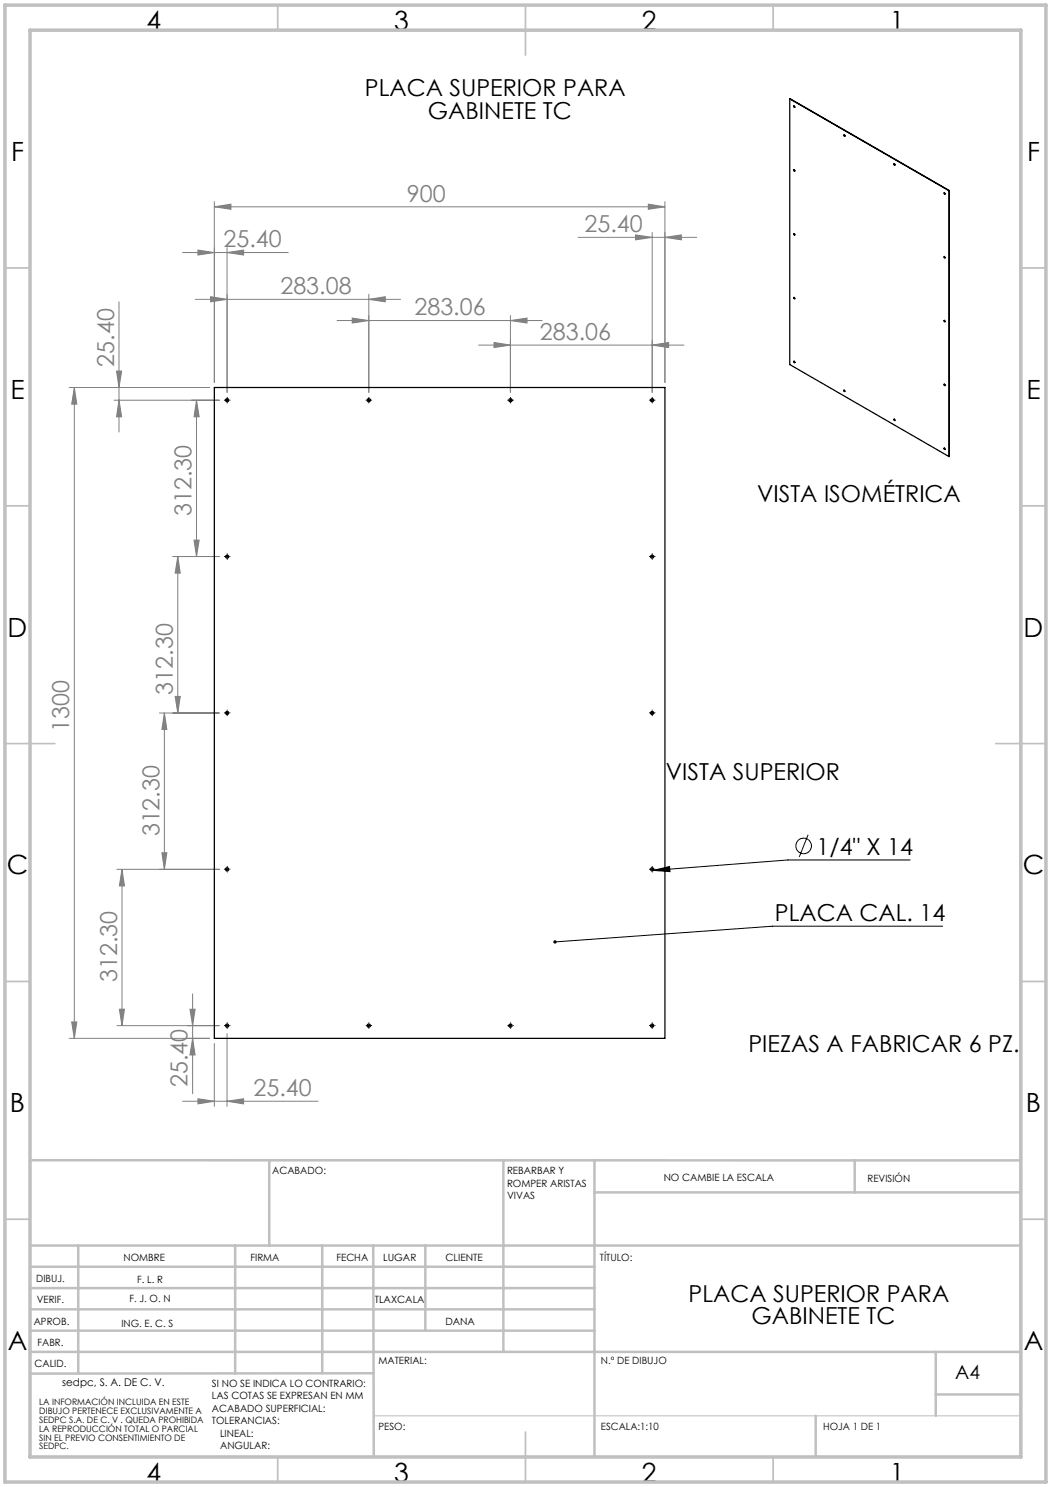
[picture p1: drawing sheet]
<svg xmlns="http://www.w3.org/2000/svg" width="210mm" height="297mm" viewBox="0 0 210 297" stroke-linecap="round" stroke-linejoin="round" font-family="sans-serif">
<g fill="none" stroke="#000" stroke-width=".2">
<path d="M45.1 79.9h.5M45.4 79.7v.5M73.4 79.9h.5M73.7 79.7v.5M101.7 79.9h.5M102 79.7v.5M130.1 79.9h.5M130.3 79.7v.5M45.1 111.2h.5M45.4 110.9v.5M130.1 111.2h.5M130.3 110.9v.5"/>
<path d="M45.1 142.4h.5M45.4 142.2v.5M130.1 142.4h.5M130.3 142.2v.5M45.1 173.6h.5M45.4 173.4v.5M130.1 173.6h.5M130.3 173.4v.5M130.5 173.8l3.3-.7 .1 1zM161.5 166.7l-1.8 4.5M181.9 171.8h-24.5l-26.9 2M188.3 185h-33.9l-43.5 3.1"/>
<path d="M45.1 204.9h.5M45.4 204.6v.5M73.4 204.9h.5M73.7 204.6v.5M101.7 204.9h.5M102 204.6v.5M130.1 204.9h.5M130.3 204.6v.5"/>
<circle cx="160.6" cy="168.9" r="1.56"/>
</g>
<g fill="none" stroke="#808080" stroke-width=".2">
<path d="M36.5 50.4h21.1M39 59.8h41M39.5 49.9l3.3 .5-3.3 .5zM42.1 59.3l3.3 .5-3.3 .5zM42.8 41.3l3.3-.5v1zM42.8 40.3v36.1M42.8 41.3h90.1M45.4 50.4l3.3-.5v1zM45.4 49.5v28.9M73.7 59.8l3.3-.5v1zM73.7 58.8v19.6M115.5 47.4h23.7"/>
<path d="M127 46.9l3.3 .5-3.3 .5zM129.5 40.8l3.4 .5-3.4 .5zM130.3 46.4v32M132.9 47.4l3.2-.5v1zM132.9 40.3v36.1M13.8 77.4h28M14.9 77.4v130M14.9 77.4l.4 3.3h-1zM22.8 79.9h21M23.3 74.1h1l-.5 3.3zM23.8 60.3v26M23.8 79.9l.5 3.4h-1z"/>
<path d="M39.3 79.9l.5 3.4h-1zM39.3 79.9v31.3M67.3 64h41M70.4 63.5l3.3 .5-3.3 .5zM95.6 68.9h41.1M98.7 68.4l3.3 .5-3.3 .5zM102 64l3.3-.5v1zM102 63v15.4M130.3 68.9l3.3-.5v1zM34.5 111.2h9.3M35.5 111.2l.5 3.3h-1zM35.5 111.2v31.2"/>
<path d="M38.8 107.9h1l-.5 3.3zM35 139.1h1l-.5 3.3zM31.9 142.4h11.9M32.8 142.4v31.2M32.8 142.4l.5 3.3h-1zM23.4 173.6h20.4M24.4 173.6l.5 3.3h-1.1zM24.4 173.6v31.3M32.3 170.3h1l-.5 3.3zM38.5 198.5v20M13.8 207.4h28M14.3 204.1h1l-.4 3.3z"/>
<path d="M23.4 204.9h20.4M23.8 201.6h1.1l-.5 3.3zM36.5 220h27.1M38 201.6h1l-.5 3.3zM38.5 207.4l.5 3.3h-1zM39.5 219.5l3.3 .5-3.3 .5zM42.8 208.4v12.6M45.4 220l3.3-.5v1zM45.4 206.4v14.6"/>
</g>
<g fill="none" stroke="#000" stroke-width=".2" stroke-dasharray="15.2 1.3 1.3 1.3">
<path d="M44.9 79.9h-.1M45.4 79.4h.1M45.9 79.9h.1M73.2 79.9h-.1M73.7 79.4h.1M74.2 79.9h.1M101.5 79.9h-.1M102 79.4h.1M102.5 79.9h.1M129.8 79.9h.1M130.3 79.4h.1M130.8 79.9h.1"/>
<path d="M45.4 80.4v.1M73.7 80.4v.1M102 80.4v.1M130.3 80.4v.1M44.9 111.2h-.1M45.4 110.7v-.1M45.4 111.7h.1M45.9 111.2h.1M129.8 111.2h.1M130.3 110.7v-.1M130.3 111.7h.1M130.8 111.2h.1"/>
<path d="M44.9 142.4h-.1M45.4 141.9v-.1M45.4 142.9v.1M45.9 142.4h.1M129.8 142.4h.1M130.3 141.9v-.1M130.3 142.9v.1M130.8 142.4h.1M44.9 173.6h-.1M45.4 173.1v-.1M45.4 174.1v.1M45.9 173.6h.1"/>
<path d="M129.8 173.6h.1M130.3 173.1v-.1M130.3 174.1v.1M130.8 173.6h.1M44.9 204.8h-.1M45.4 204.3h.1M45.4 205.3v.1M45.9 204.8h.1M73.2 204.8h-.1M73.7 204.3h.1M73.7 205.3v.1M74.2 204.8h.1"/>
<path d="M101.5 204.8h-.1M102 204.3h.1M102 205.3v.1M102.5 204.8h.1M129.8 204.8h.1M130.3 204.3h.1M130.3 205.3v.1M130.8 204.8h.1"/>
</g>
<path d="M74.6 282.8h129.4" fill="none" stroke="#c0c0c0" stroke-width=".2"/>
<g fill="none" stroke="#c0c0c0" stroke-width=".35">
<path d="M55.5 1v5M105 1v10M154.5 1v5M1 53.5h5M204 53.5h5M1 101h5M204 101h5M1 148.5h10M199 148.5h10M1 196h5M204 196h5M1 243.5h5"/>
<path d="M204 243.5h5M55.5 291v5M105 286v10M154.5 291v5"/>
</g>
<g fill="none" stroke="#c0c0c0" stroke-width=".5">
<path d="M6 231.7l198 .1M53.8 231.8v17M100.6 231.8v38.2M118.8 231.8v59.2M118.8 238.2h85.2M170.8 231.8v6.4M6 248.8h198M6 257.3h112.8M6 253h112.8M15.6 248.8v25.6M47 248.8v25.5M64.4 248.8v25.5"/>
<path d="M74.6 248.8l.1 42.2M85 248.8v17M6 265.8h112.8M6 261.5h112.8M6 270h198M74.6 274.3l-68.6 .1M187 270v12.8M187 278.5h17M163 282.8v8.2"/>
</g>
<path d="M1 1h208v295h-208zM6 6h198v285h-198z" fill="none" stroke="#c0c0c0" stroke-width=".7"/>
<path d="M130.5 173.8l3.3-.7 .1 1zM110.7 187.9l-.1 .3 .3-.1-.3 .1a.34 .34 0 0 0 .4 .3 .34 .34 0 0 0 .2-.5 .34 .34 0 0 0-.5-.1z" fill="#000"/>
<g fill="#808080">
<path d="M129.5 40.8l3.4 .5-3.4 .5zM42.8 41.3l3.3-.5v1zM102 64l3.3-.5v1zM70.4 63.5l3.3 .5-3.3 .5z"/>
<path d="M42.1 59.3l3.3 .5-3.3 .5zM73.7 59.8l3.3-.5v1zM98.7 68.4l3.3 .5-3.3 .5zM130.3 68.9l3.3-.5v1z"/>
<path d="M39.5 49.9l3.3 .5-3.3 .5zM45.4 50.4l3.3-.5v1zM39.5 219.5l3.3 .5-3.3 .5zM45.4 220l3.3-.5v1z"/>
<path d="M132.9 47.4l3.2-.5v1zM127 46.9l3.3 .5-3.3 .5z"/>
<path d="M35 139.1h1l-.5 3.3zM35.5 111.2l.5 3.3h-1zM32.3 170.3h1l-.5 3.3zM32.8 142.4l.5 3.3h-1zM23.8 201.6h1.1l-.5 3.3zM24.4 173.6l.5 3.3h-1.1z"/>
<path d="M14.9 77.4l.4 3.3h-1zM14.3 204.1h1l-.4 3.3zM23.3 74.1h1l-.5 3.3zM23.8 79.9l.5 3.4h-1zM39.3 79.9l.5 3.4h-1zM38.8 107.9h1l-.5 3.3zM38 201.6h1l-.5 3.3zM38.5 207.4l.5 3.3h-1z"/>
</g>
<g fill="none" stroke="#000" stroke-width=".25">
<path d="M157.8 19.8v53l31.8 18.4M157.8 19.8l31.8 18.3M157.8 19.8l31.9 18.3M158.6 21.2l.2 .1v.1zM158.6 33.9l.2 .3-.2-.1zM158.7 21.2l.1 .2M158.7 33.9l.1 .2M168.7 26.9l.1 .3M178.6 32.7l.2 .3-.2-.1zM178.7 32.7l.1 .2M188.6 38.5l.2 .3zM188.7 38.5l.1 .2"/>
<path d="M189.6 38.1v53.1M189.7 38.1l-.1 53.1M189.7 38.1h-.1M158.6 59.4l.2 .3zM158.7 46.7l.1 .2M158.7 59.4l.1 .3M188.7 51.2l.1 .3M42.8 77.4h90.1v130h-90.1zM158.7 72.1l.1 .3M168.6 78h.2v.2zM168.7 77.9l.1 .3M188.6 64l.2 .1v.2z"/>
<path d="M188.7 64l.1 .2M188.7 76.7l.1 .3M178.6 83.7l.2 .1v.2zM178.7 83.7l.1 .3M188.6 89.5l.2 .1v.2zM188.7 89.5l.1 .2"/>
<circle cx="168.7" cy="27.1" r=".12"/>
<circle cx="158.7" cy="46.8" r=".14"/>
<circle cx="188.7" cy="51.3" r=".14"/>
<circle cx="45.4" cy="79.9" r=".33"/>
<circle cx="73.7" cy="79.9" r=".33"/>
<circle cx="102" cy="79.9" r=".32"/>
<circle cx="130.3" cy="79.9" r=".33"/>
<circle cx="158.7" cy="72.3" r=".14"/>
<circle cx="188.7" cy="76.9" r=".13"/>
<circle cx="45.4" cy="111.2" r=".32"/>
<circle cx="130.3" cy="111.2" r=".32"/>
<circle cx="45.4" cy="142.4" r=".32"/>
<circle cx="130.3" cy="142.4" r=".32"/>
<circle cx="45.4" cy="173.6" r=".33"/>
<circle cx="130.3" cy="173.6" r=".33"/>
<circle cx="45.4" cy="204.9" r=".32"/>
<circle cx="73.7" cy="204.9" r=".32"/>
<circle cx="102" cy="204.9" r=".33"/>
<circle cx="130.3" cy="204.9" r=".32"/>
</g>
<g font-size="5.3">
<text x="29.3" y="5.9">4</text>
<text x="78.8" y="5.9">3</text>
<text x="128.3" y="5.9">2</text>
<text x="177.8" y="5.9">1</text>
<text x="2.2" y="32.2">F</text>
<text x="205.2" y="32.2">F</text>
<text x="2.1" y="79.7">E</text>
<text x="205.1" y="79.7">E</text>
<text x="1.5" y="127.2">D</text>
<text x="204.5" y="127.2">D</text>
<text x="1.3" y="174.7">C</text>
<text x="204.3" y="174.7">C</text>
<text x="2" y="222.2">B</text>
<text x="205" y="222.2">B</text>
<text x="1.5" y="269.7">A</text>
<text x="204.5" y="269.7">A</text>
<text x="29.3" y="295.9">4</text>
<text x="78.8" y="295.9">3</text>
<text x="128.3" y="295.9">2</text>
<text x="177.8" y="295.9">1</text>
</g>
<g font-size="4.7">
<text x="72.9" y="19.3">PLACA SUPERIOR PARA</text>
<text x="85.5" y="23.8">GABINETE TC</text>
<text x="151.3" y="100.3">VISTA ISOMÉTRICA</text>
<text x="133" y="155.7">VISTA SUPERIOR</text>
<text x="163.2" y="170.7">1/4&quot; X 14</text>
<text x="154.8" y="183.9">PLACA CAL. 14</text>
<text x="149.5" y="210.1">PIEZAS A FABRICAR 6 PZ.</text>
<text x="137.6" y="260">PLACA SUPERIOR PARA</text>
<text x="150.2" y="264.5">GABINETE TC</text>
</g>
<g font-size="4.7" fill="#808080">
<text x="81.3" y="40.3">900</text>
<text x="116.8" y="46.4">25.40</text>
<text x="44.7" y="49.4">25.40</text>
<text x="56" y="58.7">283.08</text>
<text x="82.8" y="63">283.06</text>
<text x="107.9" y="67.9">283.06</text>
<text x="22.8" y="73.2" transform="rotate(-90 22.8 73.2)">25.40</text>
<text x="38.3" y="103.1" transform="rotate(-90 38.3 103.1)">312.30</text>
<text x="34.5" y="138.7" transform="rotate(-90 34.5 138.7)">312.30</text>
<text x="13.8" y="146.2" transform="rotate(-90 13.8 146.2)">1300</text>
<text x="31.8" y="167.1" transform="rotate(-90 31.8 167.1)">312.30</text>
<text x="23.4" y="196.2" transform="rotate(-90 23.4 196.2)">312.30</text>
<text x="37.5" y="217.2" transform="rotate(-90 37.5 217.2)">25.40</text>
<text x="50.6" y="218.9">25.40</text>
</g>
<text font-size="3.9" x="190.9" y="275.5">A4</text>
<text font-size="2.1" x="12.4" y="276.7">sedpc, S. A. DE C. V.</text>
<g font-size="2">
<text x="54.4" y="234.6">ACABADO:</text>
<text x="101.3" y="234.5">REBARBAR Y</text>
<text x="101.3" y="237">ROMPER ARISTAS</text>
<text x="101.3" y="239.5">VIVAS</text>
<text x="132.6" y="236">NO CAMBIE LA ESCALA</text>
<text x="173.3" y="236.2">REVISIÓN</text>
<text x="24.7" y="251.9">NOMBRE</text>
<text x="50" y="251.9">FIRMA</text>
<text x="67.2" y="251.9">FECHA</text>
<text x="76.5" y="251.9">LUGAR</text>
<text x="89" y="251.9">CLIENTE</text>
<text x="119.9" y="251.9">TÍTULO:</text>
<text x="7.2" y="256.1">DIBUJ.</text>
<text x="27.4" y="256.2">F. L. R</text>
<text x="7.4" y="260.3">VERIF.</text>
<text x="25.9" y="260.1">F. J. O. N</text>
<text x="74.9" y="260.3">TLAXCALA</text>
<text x="6.7" y="264.5">APROB.</text>
<text x="7.5" y="268.8">FABR.</text>
<text x="24.3" y="265">ING. E. C. S</text>
<text x="89" y="264.6">DANA</text>
<text x="6.9" y="273">CALID.</text>
<text x="75.6" y="272.5">MATERIAL:</text>
<text x="120.1" y="272.5">N.º DE DIBUJO</text>
<text x="42.4" y="277">SI NO SE INDICA LO CONTRARIO:</text>
<text x="42.4" y="279.5">LAS COTAS SE EXPRESAN EN MM</text>
<text x="42.4" y="282">ACABADO SUPERFICIAL:</text>
<text x="42.4" y="284.5">TOLERANCIAS:</text>
<text x="44" y="287">LINEAL:</text>
<text x="75.6" y="285.5">PESO:</text>
<text x="120.1" y="285.6">ESCALA:1:10</text>
<text x="164.5" y="285.6">HOJA 1 DE 1</text>
<text x="44" y="289.5">ANGULAR:</text>
</g>
<g font-size="1.8">
<text x="7.9" y="280.7">LA INFORMACIÓN INCLUIDA EN ESTE</text>
<text x="7.9" y="282.5">DIBUJO PERTENECE EXCLUSIVAMENTE A</text>
<text x="7.9" y="284.2">SEDPC S.A. DE C. V . QUEDA PROHIBIDA</text>
<text x="7.9" y="286">LA REPRODUCCIÓN TOTAL O PARCIAL</text>
<text x="7.9" y="287.7">SIN EL PREVIO CONSENTIMIENTO DE</text>
<text x="7.9" y="289.5">SEDPC.</text>
</g>
</svg>
